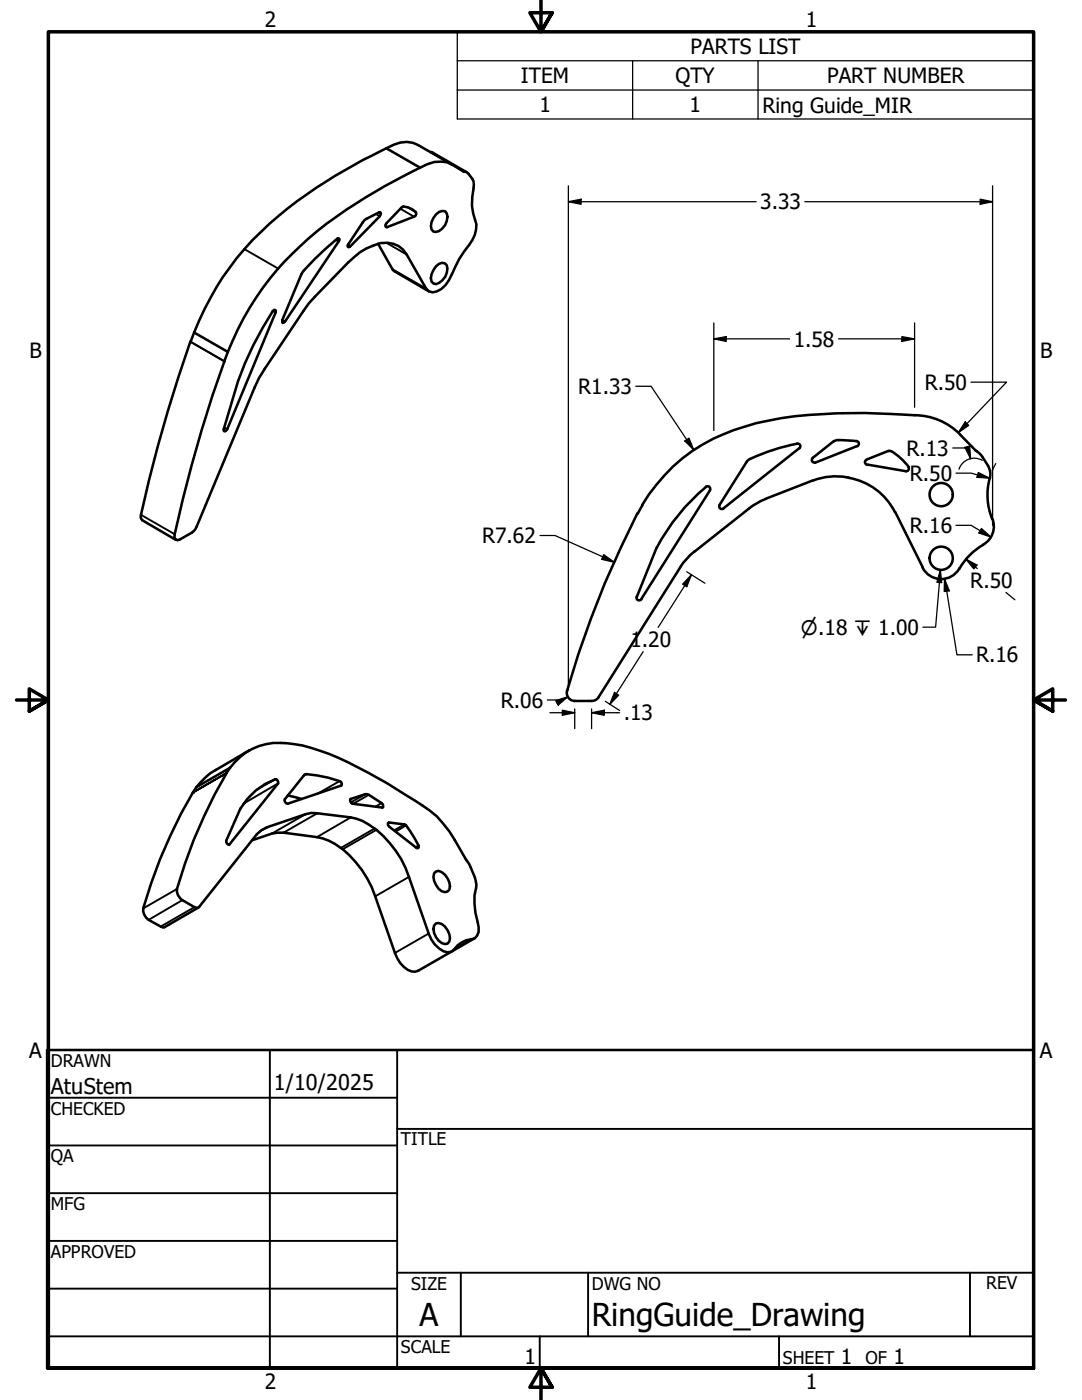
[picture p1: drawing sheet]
<svg xmlns="http://www.w3.org/2000/svg" width="216mm" height="279mm" viewBox="0 0 216 279" stroke-linecap="round" stroke-linejoin="round" font-family="sans-serif">
<!-- layer: Visible (ANSI) -->
<g fill="none" stroke="#000" stroke-width=".51">
<path d="M77.1 29.6a6.3 6.3 0 0 1 6.3-.6l6.8 3.8M77.1 29.6a93.6 93.6 0 0 0-26.7 18.3 55.2 55.2 0 0 0-11.7 18.5M77.1 29.6l6.7 3.9M83.8 33.5a7 7 0 0 1 5.4-1.1l3.4 1.8a3 3 0 0 1 1.9 3.4 11.2 11.2 0 0 0 .6 7.2 6.2 6.2 0 0 1-1.5 4.1 20.4 20.4 0 0 0-3.4 5.8 5.3 5.3 0 0 1-3.9 3.7l-.8-.3-.5-.5-3.8-6.8a5 5 0 0 0-6.9-1.7 12.3 12.3 0 0 0-4.8 3.3l-7.9 8.2-8.8 13-1.1 1.8-.9 1.9-11.8 28.3-.7 .7-2.4 1.3-.5 .2-.3-.2-.3-.3a258.9 258.9 0 0 1 10.7-37.1M83.8 33.5a95.2 95.2 0 0 0-23.9 15.6 55.5 55.5 0 0 0-14.4 21.1M85.9 30.4l.5 .1 6.7 3.9M62.8 51.7l4.5-4.1h.4l.1 .3-.2 .3-10.7 15.9-.5 .4-.1-.6 3.8-9.2 .5-.7zM72.7 43.9l3-1.5 .3 .1-.2 .7-6 6-.4 .1-.1-.3 .2-.3zM75.4 48.6l3.1 5.4 7.1 4.2M80.2 41.3l.2-.1a3.8 3.8 0 0 1 2.6 1.2l-.1 .7-.3 .1-5.4 2.1h-.2l-.1-.4 .3-.4zM87 42.8l.6-.5 .7-.2 .5 .1a2.25 2.25 0 0 1 0 2.7 2.16 2.16 0 0 1-2.3 1.3 2.03 2.03 0 0 1 0-2.7zM87 53.1l.6-.5 .7-.1 .5 .1a2.13 2.13 0 0 1 0 2.6l-1.2 1.3-.6 .2-.5-.1a1.96 1.96 0 0 1 0-2.7z"/>
<path d="M38.7 66.4a265.3 265.3 0 0 0-10.6 36.8l.3 .6 6.7 4M38.7 66.4l6.8 3.8M54.4 62.1l.3-.3h.2l.2 .2-9.8 23.7-.5 .4-.2-.1v-.3l2.9-9.6a67.1 67.1 0 0 1 6.9-14zM140.8 97.2a.54 .54 0 0 1 .7 0 .54 .54 0 0 1 .1 .7l-13.6 21.7M140.9 97.2a40.4 40.4 0 0 0-9.9 12.1M152.7 99.6l-1.7 .8-1.5 1.1M159.4 89.5l-15.1 12M159.5 89.5a.54 .54 0 0 0 .2-.7 .54 .54 0 0 0-.6-.3 35.7 35.7 0 0 0-9.9 3.5l-5.6 8.8M162.2 95.9l-9.5 3.7M167.2 87.8l-1 .3-4 3.3a.54 .54 0 0 0-.1 .7 .54 .54 0 0 0 .6 .2M167.3 87.8l3.6 .2M168.9 95.2l.5 .1"/>
<path d="M168.9 95.2a12.7 12.7 0 0 0-6.7 .7M169.4 95.4a12.7 12.7 0 0 1 9.2 6.8M170.9 88a.54 .54 0 0 1 .5 .5 .54 .54 0 0 1-.4 .6M171 89l-8.3 3.3M172.9 91.7a.54 .54 0 0 0-.3 .6 .54 .54 0 0 0 .4 .5M173 92.7l7.8 1.3M177.3 90l-4.3 1.7M177.3 90l.5 .1M177.8 90l1.7 1.2 1.8 2M181.2 93.2a.54 .54 0 0 1 .1 .6 .54 .54 0 0 1-.6 .2M191.6 86.7l3.3 3.3M191.6 86.7a12.7 12.7 0 0 0-9.1-3.8 125.8 125.8 0 0 0-26.5 .5 42 42 0 0 0-19.8 8 37.1 37.1 0 0 0-8.1 9.4"/>
<path d="M194.9 90.1l1.1 1.1M196 91.2a5.8 5.8 0 0 1 1.6 3.3v.5a13 13 0 0 0 .4 8.6M127 119.1a.54 .54 0 0 0 .3 .7 .54 .54 0 0 0 .7-.2M127.1 102.6a194 194 0 0 0-13.9 35.3M127.2 102.5h-.1M128.2 100.8l-1 1.8M131 109.3l-3.9 9.8M138.6 110.1l-1.4 1.2-1.5 2-16.3 25.8M143.6 100.8a.54 .54 0 0 0 .1 .7 .54 .54 0 0 0 .7 0M149.5 101.5l-10.9 8.6M178.6 102.2l5.5 11.1M184.1 113.3a4.2 4.2 0 0 0 7.3 .2"/>
<path d="M196.2 108.7a12.7 12.7 0 0 0-4.8 4.8M198 103.5a4.2 4.2 0 0 1-1.8 5.2M113.2 137.8a1.62 1.62 0 0 0 1.5 2.1M114.7 139.9h3.3M119.4 139.1a1.62 1.62 0 0 1-1.3 .8M39.2 157.1a98 98 0 0 0-10.6 24.2 2.49 2.49 0 0 0 1.1 2.3l2.4 1.3 .4 .2 .3-.1 6.8-3.9M45.9 153.2l-6.7 3.9M46.9 152.1a11.9 11.9 0 0 1 10.4-3.8 35.1 35.1 0 0 1 12.2 3.8 157.1 157.1 0 0 1 16.3 9.7 21.1 21.1 0 0 1 4.9 5.8l2.3 3.9a12.4 12.4 0 0 1 2.1 5.1 12.6 12.6 0 0 0 .2 7.4 2.76 2.76 0 0 1-.6 3.3 6 6 0 0 0-3.4 1.4l-.6 .7a2.01 2.01 0 0 1-3.1-.1l-.9-.8-.7-1-.5-1.2-3.9-11.3a20 20 0 0 0-9.3-11.2l-2.3-.7-7.9-.9-1.1 .3-7.7 2.6-1.1 .6-1 .8-11.4 14.5-.3 .2-.7-.2-2.4-1.4a2.32 2.32 0 0 1-1.1-2.2 98 98 0 0 1 10.6-24.2zM49.8 149.7l-6.7 4a13.3 13.3 0 0 0-3.9 3.4M51 157.8l1.9-1.3 2-1a.68 .68 0 0 1 .6 .8l-9.7 12.2-.2 .1-.5-.5v-.3l2.8-6.4 1.4-2zM57.4 158.8l2.8 .6M60.8 154.6a20.2 20.2 0 0 1 7.2 1.4l.2 .3-.1 .5-10.7 3.6a.67 .67 0 0 1-.6-.9z"/>
<path d="M70 159.4l3.2-.9 2.9 1.8 .3 .2 .1 .6-6.1-.7a.65 .65 0 0 1-.4-1zM48.8 160.2l-.2 .3M50.3 167.7l3.9-1.3 1.2-.2h1.2l6.6 .9a13 13 0 0 1 7.8 5 20.2 20.2 0 0 1 3.9 6.8l3.9 11.3a4.9 4.9 0 0 0 4 3.7l.6-.2 11.3-6.4M77.4 164.3l.2-.2 3.2 .5a15.6 15.6 0 0 1 2.8 4.5l-.2 .2-.3-.1-5.4-4.2-.3-.3zM87 173.9l.5-.1a3.3 3.3 0 0 1 2.2 3.7l-.4 .4a1.88 1.88 0 0 1-2.3-1.3 1.96 1.96 0 0 1 0-2.7zM87 184.3a2.05 2.05 0 0 1 2.3 1.3 2.03 2.03 0 0 1 0 2.7 2.05 2.05 0 0 1-2.3-1.3 2.03 2.03 0 0 1 0-2.7z"/>
<circle cx="187.8" cy="98.7" r="2.32"/>
<circle cx="187.8" cy="111.4" r="2.32"/>
</g>
<!-- layer: Visible Narrow (ANSI) -->
<g fill="none" stroke="#000" stroke-width=".38">
<path d="M85.9 30.4l6.7 3.8M48.8 49.7l6.7 3.9M67 47.9l.6 .3M69.4 48.9l.4 .3M75 42.7l.8 .5M76.9 45.1l.3 .2M77.1 48.5l4.1 2.3M78.3 53.7l6.7 3.9M79.9 41.7l2.7 1.5M81.3 41.3l1.7 1.1M38 68.2l6.8 3.9M54.5 62l.5 .4"/>
<path d="M56.4 63.9l.5 .2M44.8 85.3l.5 .4M28.1 102.7l6.8 3.9M45.2 154.2l-6.7 4 6.7-3.9M54.9 155.5l-3.7 2.1M55.5 156.3l-6.7 4M61.2 154.5l-.6 .3M67.8 155.9l-4.4 2.5M70 159.4l-.1 .1M72.9 158.5l-2.9 1.6M73.6 158.6l-3.1 1.8M35.3 177.4l-6.7 3.9"/>
<path d="M36.4 179.6l-6.7 4M45.8 168.5l-.1 .1M53.3 165.1l-1.5 .8M61 162.5l-6.8 3.9M63.3 162.3l-6.7 3.9M70 163.1l-6.8 4M74.7 165.4l-6.7 3.8M75.1 165.6l-6.7 3.9M76.1 160.3l-1.2 .7M77.6 164.1l-.2 .2M80.7 164.5l-2.1 1.2M81 164.7l-2.1 1.3"/>
<path d="M81.6 175l-6.7 3.9M83.5 168.7l-.6 .4M38.8 181l-6.7 3.9M85.5 186.3l-6.7 3.9M94 187.5l-3.3 1.9"/>
</g>
<!-- layer: Visible (ANSI) -->
<g fill="#000">
<circle cx="85.9" cy="30.4" r=".25"/>
<circle cx="38.5" cy="158.2" r=".25"/>
</g>
<!-- layer: Symbol (ANSI) -->
<path d="M91.2 12.1v-5.7h115v5.7M91.2 12.1h115v5.9M91.2 12.1v11.6h115v-5.7M91.2 18h115M126.2 12.1v11.6M151.3 12.1v11.6M187.6 113.7l.3 2.6-1-.1zM187.6 113.7l-.9 11.5h-2.6" fill="none" stroke="#000" stroke-width=".25"/>
<!-- layer: Border (ANSI) -->
<path d="M107.9 0v6.4l-2.2-3.9h4.5l-2.3 3.9 2.3-3.9M3.3 139.7h6.4l-3.9-2.2v4.4l3.9-2.2-3.9 2.2M212.6 139.7h-6.4l3.9-2.2v4.4l-3.9-2.2 3.9 2.2M9.7 273v-266.6h196.5v266.6h-196.5h196.5M110.2 276.9l-2.3-3.9 2.3 3.9h-4.5l2.2-3.9v6.4" fill="none" stroke="#000" stroke-width=".7"/>
<!-- layer: Title (ANSI) -->
<g fill="none" stroke="#000" stroke-width=".38">
<path d="M9.4 219.1h69.8M53.8 209.5v63.5M79.2 209.5v63.5M9.4 228.6h69.8M9.4 238.1h69.8M79.2 225.3h127M9.4 247.6h69.8M9.4 257.2h69.8M79.2 254h127M91.9 254v12.7M117.3 254v12.7M193.5 254v12.7"/>
<path d="M9.4 266.7h196.8M107.7 266.7v6.3M155.4 266.7v6.3"/>
</g>
<path d="M9.4 209.5h196.8v63.5h-196.8z" fill="none" stroke="#000" stroke-width=".51"/>
<!-- layer: Dimension (ANSI) -->
<g fill="none" stroke="#000" stroke-width=".25">
<path d="M113.4 37.1v100.6M195.6 39.8l2.5 .5-2.5 .5zM198.1 37.1v67.7M113.4 40.3l2.6-.5v1zM113.4 40.3h37.5M160.6 40.3h37.5M126.9 77.1h3l8.5 12.7M142.4 67.6l2.5-.4v.9zM142.4 67.6h15.1M142.4 64.5v21.4M167.3 67.6h15.2M180 67.2l2.5 .4-2.5 .5z"/>
<path d="M182.5 64.5v16.8M193.7 76.3h7.2l-9.7 10.1M136.7 88l.8-.6 .9 2.4zM190.1 89.4h3l-.1-.2 .7 2.4M190.8 94.4h3l3.7 1M192.5 89.3l1-.3 .2 2.6zM192.6 84.2l.7 .7-2.1 1.5zM195.2 94.3l2.3 1.1-2.6-.2zM196 91.9a3.2 3.2 0 0 0-4.6 1.7M198.7 92.5l-.7 1.5M107.8 106.9h2.9l11.9 5.3M120.5 110.7l2.1 1.5-2.5-.6z"/>
<path d="M137 114.1l3.7 2.3M138 114.7l-1 2.4-.8-.5zM138 114.7l-6.7 10.5M188.5 115.5l.9 2.4-1 .1zM188.5 115.5l2.4 15.2h3.1M190.8 104.8h3l3.9 2.4M192.7 111.6l2.2 1.2-.6 .7zM192.7 111.6l2.3 1.9M195.8 105.5l1.9 1.7-2.4-.8zM200.7 118.2l1.8 1.5M110.9 139.8l2.4-.7-1.9 1.6zM113.3 139.1l-2.2 1.2 1.1-.6h-3"/>
<path d="M120.8 140l2.8 1.8M122.6 138.2l.8 .5-1.7 1.9zM128.3 130l-6.6 10.6M109.7 142.2h5M112.2 141.7l2.5 .5-2.5 .5zM114.7 141.5v3.9M118 142.2l2.6-.5v1zM118 142.2h5.6M118 141.5v3.9"/>
</g>
<g fill="#000">
<path d="M113.4 40.3l2.6-.5v1zM195.6 39.8l2.5 .5-2.5 .5zM142.4 67.6l2.5-.4v.9zM180 67.2l2.5 .4-2.5 .5zM136.7 88l.8-.6 .9 2.4zM192.5 89.3l1-.3 .2 2.6zM192.6 84.2l.7 .7-2.1 1.5zM195.2 94.3l2.3 1.1-2.6-.2zM120.5 110.7l2.1 1.5-2.5-.6zM138 114.7l-1 2.4-.8-.5zM188.5 115.5l.9 2.4-1 .1zM192.7 111.6l2.2 1.2-.6 .7z"/>
<path d="M195.8 105.5l1.9 1.7-2.4-.8zM122.6 138.2l.8 .5-1.7 1.9zM110.9 139.8l2.4-.7-1.9 1.6zM112.2 141.7l2.5 .5-2.5 .5zM118 142.2l2.6-.5v1z"/>
</g>
<!-- layer: Symbol (ANSI) -->
<path d="M187.6 113.7l.3 2.6-1-.1z" fill="#000"/>
<g font-size="6.3">
<text x="83.7" y="264.5">A</text>
<text x="118.1" y="264.7">RingGuide_Drawing</text>
</g>
<g font-size="4.3">
<text x="10.2" y="218.2">AtuStem</text>
<text x="54.6" y="217.6">1/10/2025</text>
</g>
<g font-size="4.2">
<text x="52.8" y="5.3">2</text>
<text x="160.8" y="5.3">1</text>
<text x="137.8" y="10.8">PARTS LIST</text>
<text x="103.9" y="16.6">ITEM</text>
<text x="134.8" y="16.6">QTY</text>
<text x="165" y="16.6">PART NUMBER</text>
<text x="107.6" y="22.4">1</text>
<text x="137.6" y="22.4">1</text>
<text x="152.1" y="22.5">Ring Guide_MIR</text>
<text x="151.7" y="41.8">3.33</text>
<text x="5.9" y="71.4">B</text>
<text x="158.4" y="69.2">1.58</text>
<text x="207.6" y="71.4">B</text>
<text x="184.5" y="77.8">R.50</text>
<text x="115.4" y="78.6">R1.33</text>
<text x="180.8" y="90.9">R.13</text>
<text x="181.5" y="95.9">R.50</text>
<text x="181.5" y="106.4">R.16</text>
<text x="96.2" y="108.4">R7.62</text>
<text x="193.6" y="117.4">R.50</text>
<text x="125.8" y="129.2">1.20</text>
<text x="194.8" y="132.2">R.16</text>
<text x="99.9" y="141.2">R.06</text>
<text x="124.5" y="143.8">.13</text>
<text x="5.8" y="211.1">A</text>
<text x="207.5" y="211.1">A</text>
<text x="104.6" y="272.3">1</text>
<text x="167.8" y="272.2">1</text>
<text x="178.3" y="272.2">1</text>
<text x="52.8" y="277.1">2</text>
<text x="160.8" y="277.1">1</text>
</g>
<text font-size="3.9" x="159.8" y="126.7">⌀.18 ↧ 1.00</text>
<g font-size="3.5">
<text x="10.2" y="212.9">DRAWN</text>
<text x="10.2" y="222.4">CHECKED</text>
<text x="10.2" y="232">QA</text>
<text x="80" y="228.6">TITLE</text>
<text x="10.2" y="241.5">MFG</text>
<text x="10.2" y="251">APPROVED</text>
<text x="82" y="257.4">SIZE</text>
<text x="118.1" y="257.4">DWG NO</text>
<text x="196.8" y="257.3">REV</text>
<text x="80" y="270.1">SCALE</text>
<text x="156.2" y="272.2">SHEET</text>
<text x="172.7" y="272.2">OF</text>
</g>
</svg>
